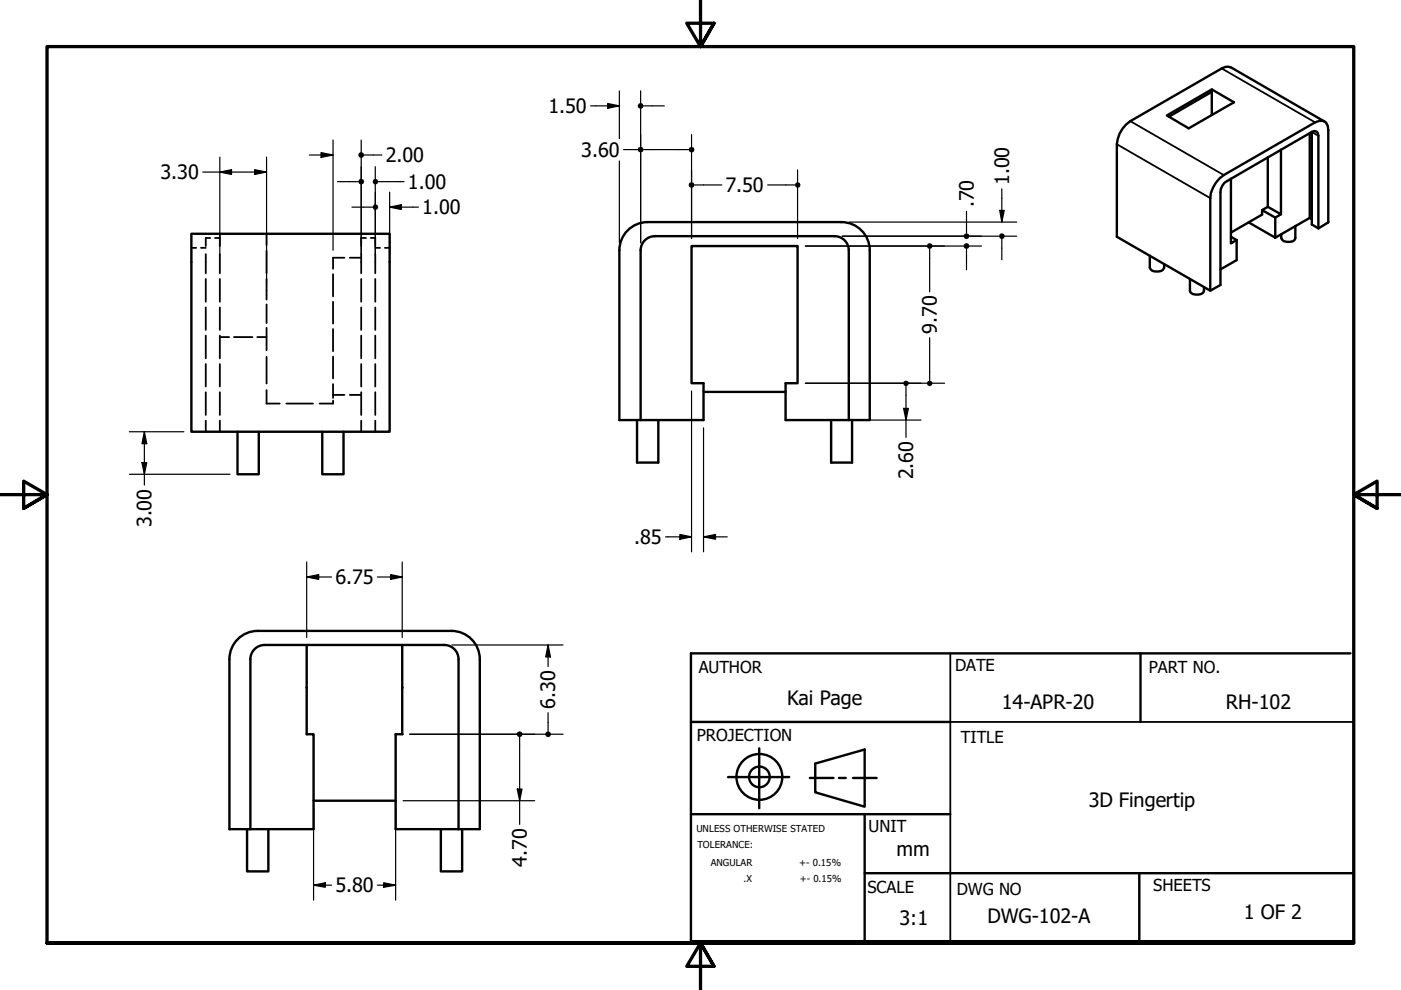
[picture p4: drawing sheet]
<svg xmlns="http://www.w3.org/2000/svg" width="297mm" height="210mm" viewBox="0 0 297 210" stroke-linecap="round" stroke-linejoin="round" font-family="sans-serif">
<!-- layer: Visible (ANSI) -->
<g fill="none" stroke="#000" stroke-width=".51">
<path d="M256.9 19l-9.5 5.5 4.6 2.7 9.6-5.5-4.7-2.7v5.4M256.9 19.5l-9.1 5.2M261 37.9v13.7l1.2-.7M268.8 33.4v10.5M271.6 31.7v13.7l-1.2 .7M277.7 28.2v18l.4 .3M278.1 28l.5-.2 .5 .1 .3 .3 .1 .6v19.6M278.1 28v19.6l1.4 .8M280.8 25.8l-19.8-11.5-.6-.2-1.4 .4-19.4 11.2a6.4 6.4 0 0 0-2.8 4.9v19.6l19.8 11.4 2.2-1.2v-19.6a2.81 2.81 0 0 1 1.4-2.4l17.9-10.4M40.6 49.6h42v41.9h-42zM131.3 53.1v36h17.9v-7.8h-2.6v-29.1h22.5v29.1h-2.5v7.8h17.8v-36M131.3 53.1a6 6 0 0 1 6.1-6h41a6 6 0 0 1 6 6"/>
<path d="M135.8 53.1v36M135.8 53.1a3 3 0 0 1 3-3h38.1a3 3 0 0 1 3.1 3M180 53.1v36M243.8 54.2v2.5a1.43 1.43 0 0 0 1.8 .9l.7-.2 .3-.3 .2-.4v-.7M252.3 59.2v2.4a1.43 1.43 0 0 0 1.8 .9l.6-.2 .4-.3 .2-1.1M261 50.2l1.2 .7M262.2 50.9v4.3l-3.4 1.9M264.7 47.2l5.7 3.2M267.6 44.5l2.8 1.6v4.3M267.6 44.5l1.2-.6 2.8 1.5M267.6 44.5v1l-6.6 3.8M274.6 47.9v2.6a1.31 1.31 0 0 1-1.7 .8l-.7-.1-.4-.4-.1-.3v-.8"/>
<path d="M277.7 46.2l-7.3 4.2M279.5 48.4l2.1-1.2v-19.6l-.1-1a1.67 1.67 0 0 0-2.7-.7l-19.3 11.2a6.4 6.4 0 0 0-2.9 4.9v19.6M50.4 91.5v9.1h4.5v-9.1M68.3 91.5v9.1h4.5v-9.1M135.1 89.1v9h4.5v-9M149.2 83.1h17.4M176.2 89.1v9h4.5v-9M54.6 133.8h41.1M54.6 133.8a6 6 0 0 0-6 6v36h17.9v-20.1h-1.5v-9.9M56.1 136.8a3 3 0 0 0-3 3v36M56.1 136.8h38.1M65 136.8v9"/>
<path d="M94.2 136.8a3 3 0 0 1 3 3v36M95.7 133.8a6 6 0 0 1 6 6v36h-17.8v-20.1h1.4v-18.9M65 155.6l.1 .1M65.1 145.8h-.1M85.3 145.8h.1M85.3 155.6v.1M52.4 175.8v9h4.5v-9M66.5 169.8h17.4M93.5 175.8v9h4.5v-9"/>
</g>
<!-- layer: Visible Narrow (ANSI) -->
<path d="M259 14.5l19.8 11.4M236.8 30.6l19.8 11.4M239.6 25.7l19.9 11.4M278.1 28l1.4 .8" fill="none" stroke="#000" stroke-width=".38"/>
<!-- layer: Hidden (ANSI) -->
<g fill="none" stroke="#000" stroke-width=".38">
<path d="M40.6 52.5h1M42.6 52.5h1M43.6 53.9v4M43.6 59.2v4.8M44.6 50.5h-1v1.7M45.6 50.5h1v1.7M46.6 53.9v4M46.6 49.6v.3M46.6 50.1v.4M46.6 59.2v4.8M56.5 49.6v2.4M56.5 53.2v4.7"/>
<path d="M56.5 59.2v4.3M70.6 58.1v4.7M73 54.6h-2.4v2.4M74.2 54.6h2.4M76.6 53.9v4M76.6 59.2v4.8M77.6 50.5h-1v1.7M78.6 50.5h1v1.7M79.6 53.9v4M79.6 59.2v4.8M79.6 52.5h1M81.6 52.5h1"/>
<path d="M43.6 65.2v4.7M43.6 71.2v4.8M43.6 77.2v4.8M46.6 65.2v4.7M46.6 71.2v4.8M46.6 77.2v4.8M46.6 71.5h2M49.6 71.5h3.9M54.5 71.5h2M56.5 69.5v4.8M56.5 64.6v3.9M56.5 75.7v5.6"/>
<path d="M70.6 64v4.6M70.6 69.8v4.7M70.6 75.6v4.6M76.6 65.2v4.7M76.6 71.2v4.8M76.6 77.2v4.8M79.6 65.2v4.7M79.6 71.2v4.8M79.6 77.2v4.8M43.6 83.2v4.8M43.6 89.2v2.3M46.6 83.2v4.8"/>
<path d="M46.6 89.2v2.3M56.5 82.7v2.9h2.8M60.7 85.6h5.7M70.6 83.7h2.4M70.6 81.4v3M70.6 84.9v.7h-2.8M74.2 83.7h2.4M76.6 83.2v4.8M76.6 89.2v2.3M79.6 83.2v4.8M79.6 89.2v2.3"/>
</g>
<circle cx="56.5" cy="61.6" r=".19" fill="#000"/>
<!-- layer: Border (ANSI) -->
<path d="M148.5 -.1v10l-2.9-5h5.8l-2.9 5 2.9-5M0 104.9h10l-5-2.9v5.8l5-2.9-5 2.9M297 104.9h-10l5-2.9v5.8l-5-2.9 5 2.9M10 199.9v-190h277v190h-277h277M151.4 204.9l-2.9-5 2.9 5h-5.8l2.9-5v10" fill="none" stroke="#000" stroke-width=".7"/>
<!-- layer: Title (ANSI) -->
<g fill="none" stroke="#000" stroke-width=".51">
<path d="M241.8 138.5v14.6M286.3 138.5h-139.8v61.1h140.5M146.5 153.1h55M161 158.7v12.7M146.5 172.6h55M154.4 164.8h12.9M171.7 164.9h5M172.8 161.9l10.5-3v12.1l-10.5-3zM177.9 164.9h1.4M180.8 164.9h5.1M183.3 172.6v27.3M183.3 185.1h103.5"/>
<path d="M241.6 185.1v14.8"/>
<circle cx="161" cy="164.7" r="4.9"/>
<circle cx="161" cy="164.7" r="2.19"/>
</g>
<path d="M201.5 138.5v61.1M201.5 153.1h85.3M139.3 199.9h147.5" fill="none" stroke="#000" stroke-width=".38"/>
<!-- layer: Dimension (ANSI) -->
<g fill="none" stroke="#000" stroke-width=".25">
<path d="M131.3 19.3v10.1M135.8 19.3v32.2M43 36.5h13.5M46.6 36.5l2.5-.5v1zM46.6 33.3v20.6M54 36l2.5 .5-2.5 .5zM56.5 33.3v26.7M65.6 32.9h5M68.1 32.4l2.5 .5-2.5 .5zM70.6 29.7v23.4M71.6 38.5h4.3M76.6 29.7v24.2"/>
<path d="M77.2 32.9h3.8M79.6 35.3v18.6M80.2 38.5h5.5M125.2 22.5h6.1M128.8 21.9l2.5 .6-2.5 .5zM131.3 34.1v17.4M132.2 31.7h3.6M136.5 22.5h4.3M136.5 31.7h9.5M146.6 28.5v22.1M147.3 39.2h5.7M162.8 39.2h5.7"/>
<path d="M169.1 36v14.6M74.6 43.9h4.4M82.6 43.9l2.5-.5v1zM82.6 43.9h6.1M82.6 40.7v13.2M170.8 52.2h37.3M178.6 50.1h37M180 47.1h35.6M197.1 52.8v9.1M204.9 44.8v4.6M204.9 52.8v4.4M212 44.6h.9l-.5 2.5z"/>
<path d="M212.4 40v7.1M212.4 50.7v4.4M197.1 71.6v9.1M27.4 91.5h11.6M30.1 98.1h1l-.5 2.5zM30.6 91.5l.5 2.6h-1zM30.6 91.5v11.3M146.6 82.9v34.1M149.2 90.7v26.3M170.8 81.3h29.5M181.5 89.1h13.8M191.6 86.6h1l-.5 2.5z"/>
<path d="M192.1 81.9v10.8M27.4 100.6h21.4M65 119.2v16M85.3 119.2v16M141.1 113.8h5.5M144.1 113.3l2.5 .5-2.5 .5zM149.2 113.8l2.5-.5v1zM149.2 113.8h5M65 122.3l2.6-.5v1zM65 122.3h5.3M80 122.3h5.3M82.8 121.8l2.5 .5-2.5 .5z"/>
<path d="M95.8 136.8h23.6M116.2 136.8l.5 2.5h-1zM116.2 136.8v4.5M86.9 155.7h32.5M110.2 156.3v18.5M116.2 151.1v3.9M66.5 171.4v19.5M83.9 171.4v19.5M85.5 169.8h27.8M109.7 167.3h1l-.5 2.5zM66.5 187.7l2.5-.5v.9zM66.5 187.7h3.8"/>
<path d="M80 187.7h3.9M81.3 187.2l2.6 .5-2.6 .4z"/>
</g>
<g fill="#000">
<path d="M46.6 36.5l2.5-.5v1z" fill-rule="evenodd"/>
<path d="M54 36l2.5 .5-2.5 .5z" fill-rule="evenodd"/>
<path d="M68.1 32.4l2.5 .5-2.5 .5z" fill-rule="evenodd"/>
<path d="M128.8 21.9l2.5 .6-2.5 .5z" fill-rule="evenodd"/>
<path d="M168.7 38.8l.4-.2 .4 .2 .2 .4-.2 .5-.4 .1-.4-.1-.2-.5z" fill-rule="evenodd"/>
<path d="M82.6 43.9l2.5-.5v1z" fill-rule="evenodd"/>
<path d="M212 44.6h.9l-.5 2.5z" fill-rule="evenodd"/>
<path d="M30.1 98.1h1l-.5 2.5z" fill-rule="evenodd"/>
<path d="M30.6 91.5l.5 2.6h-1z" fill-rule="evenodd"/>
<path d="M191.6 86.6h1l-.5 2.5z" fill-rule="evenodd"/>
<path d="M191.6 80.9l.5-.2 .4 .2 .2 .4-.2 .4-.4 .2-.5-.2-.1-.4z" fill-rule="evenodd"/>
<path d="M144.1 113.3l2.5 .5-2.5 .5z" fill-rule="evenodd"/>
<path d="M149.2 113.8l2.5-.5v1z" fill-rule="evenodd"/>
<path d="M65 122.3l2.6-.5v1z" fill-rule="evenodd"/>
<path d="M82.8 121.8l2.5 .5-2.5 .5z" fill-rule="evenodd"/>
<path d="M116.2 136.8l.5 2.5h-1z" fill-rule="evenodd"/>
<path d="M109.7 167.3h1l-.5 2.5z" fill-rule="evenodd"/>
<path d="M66.5 187.7l2.5-.5v.9z" fill-rule="evenodd"/>
<path d="M81.3 187.2l2.6 .5-2.6 .4z" fill-rule="evenodd"/>
<circle cx="76.6" cy="32.9" r=".63"/>
<circle cx="76.6" cy="38.5" r=".63"/>
<circle cx="79.6" cy="38.5" r=".62"/>
<circle cx="135.8" cy="22.5" r=".63"/>
<circle cx="135.8" cy="31.7" r=".63"/>
<circle cx="146.6" cy="39.2" r=".63"/>
<circle cx="146.6" cy="31.8" r=".62"/>
<circle cx="79.6" cy="43.9" r=".61"/>
<circle cx="197.1" cy="52.1" r=".62"/>
<circle cx="204.9" cy="52.2" r=".63"/>
<circle cx="204.9" cy="50.1" r=".63"/>
<circle cx="212.5" cy="50.1" r=".62"/>
<circle cx="197.1" cy="81.3" r=".61"/>
<circle cx="110.2" cy="155.7" r=".63"/>
<circle cx="116.2" cy="155.7" r=".63"/>
</g>
<g font-size="4.2">
<text x="116.3" y="24">1.50</text>
<text x="81.8" y="34.4">2.00</text>
<text x="123.3" y="33.2">3.60</text>
<text x="34" y="38">3.30</text>
<text x="86.5" y="40">1.00</text>
<text x="153.8" y="40.7">7.50</text>
<text x="213.9" y="39.3" transform="rotate(-90 213.9 39.3)">1.00</text>
<text x="89.5" y="45.4">1.00</text>
<text x="206.4" y="44" transform="rotate(-90 206.4 44)">.70</text>
<text x="198.6" y="70.8" transform="rotate(-90 198.6 70.8)">9.70</text>
<text x="193.6" y="101.6" transform="rotate(-90 193.6 101.6)">2.60</text>
<text x="32.1" y="111.8" transform="rotate(-90 32.1 111.8)">3.00</text>
<text x="134.4" y="115.4">.85</text>
<text x="71.1" y="123.9">6.75</text>
<text x="166.9" y="149.5">Kai Page</text>
<text x="117.7" y="150.3" transform="rotate(-90 117.7 150.3)">6.30</text>
<text x="212.4" y="150.3">14-APR-20</text>
<text x="259.9" y="150.4">RH-102</text>
<text x="230.8" y="171.2">3D Fingertip</text>
<text x="111.7" y="183.7" transform="rotate(-90 111.7 183.7)">4.70</text>
<text x="190.1" y="181.5">mm</text>
<text x="71.1" y="189.2">5.80</text>
<text x="190.7" y="196.2">3:1</text>
<text x="209.4" y="195.7">DWG-102-A</text>
<text x="263.7" y="194.9">1 OF 2</text>
</g>
<g font-size="3.5">
<text x="148.1" y="142.8">AUTHOR</text>
<text x="202.5" y="142.2">DATE</text>
<text x="243.6" y="142.8">PART NO.</text>
<text x="147.8" y="157.2">PROJECTION</text>
<text x="203.7" y="157.5">TITLE</text>
<text x="184.1" y="176.4">UNIT</text>
<text x="184" y="189.3">SCALE</text>
<text x="202.9" y="189.7">DWG NO</text>
<text x="244.5" y="188.9">SHEETS</text>
</g>
<g font-size="2">
<text x="147.6" y="176.4">UNLESS OTHERWISE STATED</text>
<text x="147.9" y="179.9">TOLERANCE:</text>
<text x="150.7" y="183.6">ANGULAR</text>
<text x="169.4" y="183.7">+- 0.15%</text>
<text x="157.6" y="187">.X</text>
<text x="169.5" y="187">+- 0.15%</text>
</g>
</svg>
